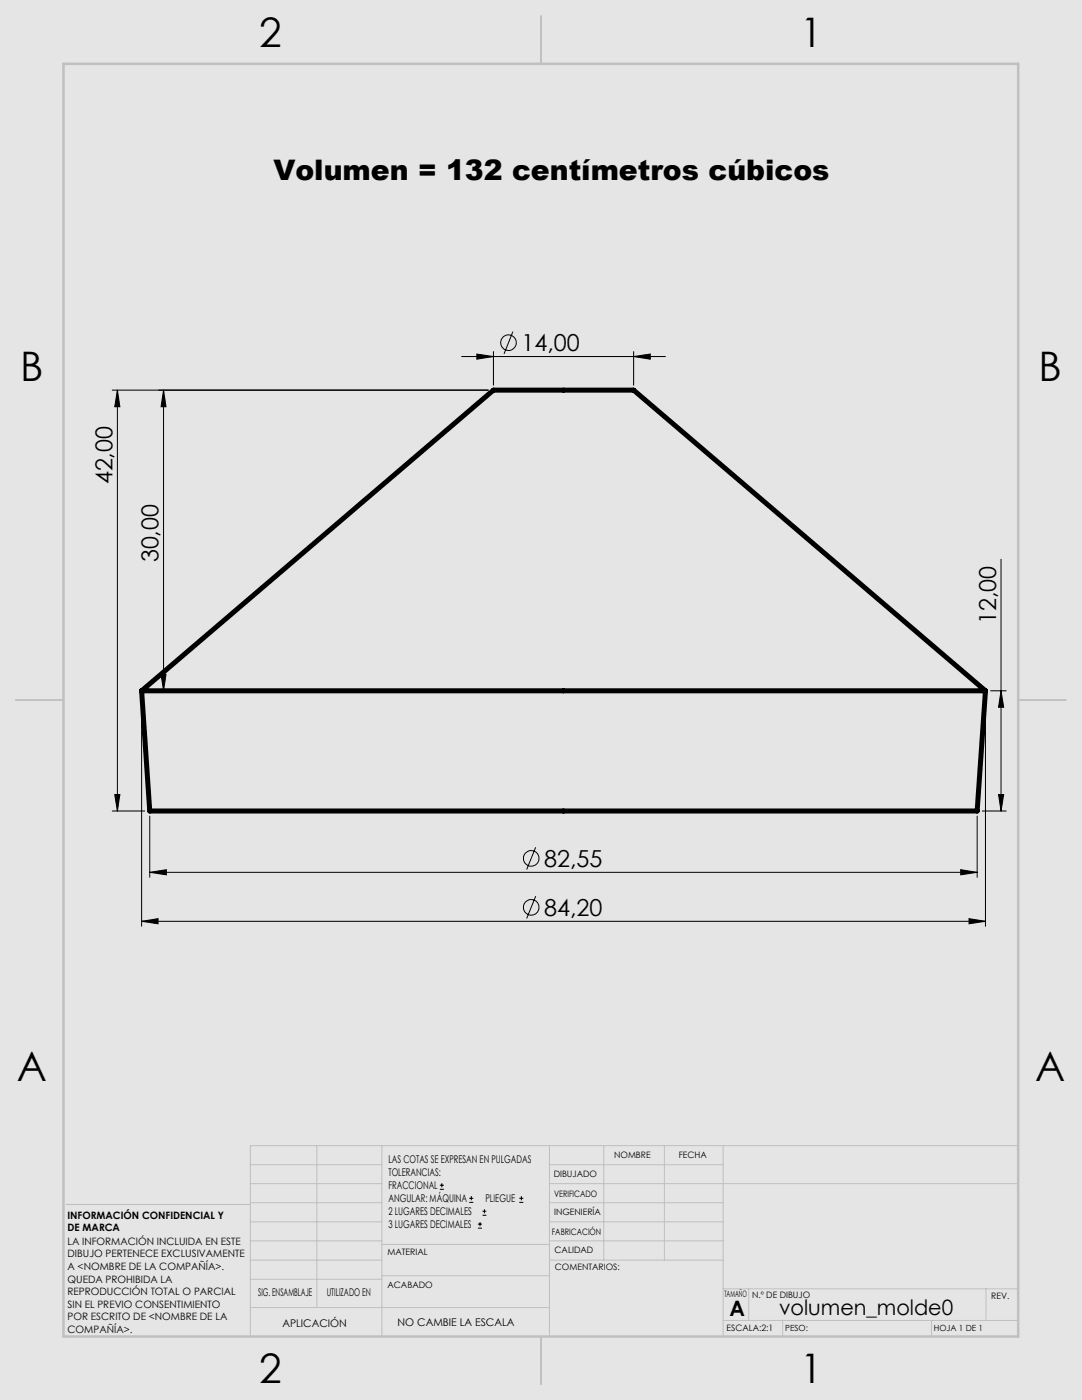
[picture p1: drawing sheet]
<svg xmlns="http://www.w3.org/2000/svg" width="216mm" height="279mm" viewBox="0 0 216 279" stroke-linecap="round" stroke-linejoin="round" font-family="sans-serif">
<path d="M0 0h215.9v279.4h-215.9z" fill="none" stroke="#e6e6db" stroke-width=".2"/>
<path d="M0 0h215.9v279.4h-215.9z" fill="#e6e6db"/>
<path d="M28.3 137.9l70.2-60h27.9l70.2 60M28.3 137.9h168.3M28.3 137.9l1.6 24h165.1l1.6-24" fill="none" stroke="#000" stroke-width="1"/>
<g fill="none" stroke="#000" stroke-width=".2">
<path d="M22.4 77.9h75M23.4 77.9l.5 3.3h-1zM23.4 77.9v84M32.6 77.9v60M32.6 77.9l.5 3.3h-1zM92.1 71.2h40.7M95.1 70.7l3.4 .5-3.4 .5zM98.5 70.2v6.7M102.3 66.2l-1.7 4.4M126.4 71.2l3.4-.5v1zM126.4 70.2v6.7M199.7 111.6v50.3"/>
<path d="M28.3 138.9v46M29.2 137.9h4.4M32.1 134.5h1l-.5 3.4zM196.6 138.9v46M197.7 137.9h3.1M199.7 137.9l.6 3.2h-1.1zM22.9 158.6h1l-.5 3.3zM199.2 158.6h1.1l-.6 3.3zM22.4 161.9h6.5M29.9 174.1l3.3-.5v1zM29.9 162.9v12.2M29.9 174.1h165.1"/>
<path d="M106.9 169.1l-1.8 4.4M106.9 178.9l-1.8 4.4M191.7 173.6l3.3 .5-3.3 .5zM195 162.9v12.2M196 161.9h4.8M28.3 183.9l3.2-.6v1.1zM28.3 183.9h168.3M193.4 183.3l3.2 .6-3.2 .5zM87.8 237.3h.8M87.8 236.5h.8M88.2 236.1v.9M93.6 240h.8"/>
<path d="M93.6 239.1h.8M94.1 238.7v.8M103.6 240h.8M103.6 239.1h.8M104 238.7v.8M95.4 245.1h.8M95.4 244.3h.8M95.8 243.9v.8M96.3 242.5h.7M96.3 241.7h.7M96.7 241.3v.8"/>
<circle cx="101.5" cy="68.4" r="1.55"/>
<circle cx="106" cy="171.3" r="1.55"/>
<circle cx="106" cy="181.1" r="1.55"/>
</g>
<g fill="none" stroke="#c0c0c0" stroke-width=".2">
<path d="M50 232.4h26.2M50 236.2h26.2M63.2 228.6v32.3M76.2 228.6v38.1M109.6 228.6v38.1M109.6 232.4h34.7M109.6 236.2h93.6M120.5 228.6v22.9M132.6 228.6v22.9M144.3 228.6v38.1M203.2 228.6h-153.2v38.1M13.2 240.4h36.8"/>
<path d="M50 243.8h26.2M50 251.5h26.2M50 240h26.2M50 247.7h26.2M50 255.3h26.2M76.2 254.6h33.4M76.2 248.4h33.4M109.6 243.8h34.7M109.6 251.5h34.7M109.6 240h34.7M109.6 247.7h34.7M144.3 257.2h58.9"/>
<path d="M149.4 257.2v6.3M196.7 257.2v6.3M50 260.9h59.6M144.3 263.5h58.9M156.2 263.5v3.2M185.9 263.5v3.2"/>
</g>
<path d="M108 3.2v9.5M3.1 139.7h9.6M203.2 139.7h9.5M108 266.7v9.6" fill="none" stroke="#c0c0c0" stroke-width=".25"/>
<path d="M12.7 12.7h190.5v254h-190.5z" fill="none" stroke="#c0c0c0" stroke-width=".5"/>
<g fill="#000">
<path d="M23.4 77.9l.5 3.3h-1zM22.9 158.6h1l-.5 3.3z"/>
<path d="M95.1 70.7l3.4 .5-3.4 .5zM126.4 71.2l3.4-.5v1z"/>
<path d="M29.9 174.1l3.3-.5v1zM191.7 173.6l3.3 .5-3.3 .5zM28.3 183.9l3.2-.6v1.1zM193.4 183.3l3.2 .6-3.2 .5z"/>
<path d="M199.2 158.6h1.1l-.6 3.3zM199.7 137.9l.6 3.2h-1.1zM32.6 77.9l.5 3.3h-1zM32.1 134.5h1l-.5 3.4z"/>
</g>
<g font-size="8.1">
<text x="51.7" y="9.3">2</text>
<text x="159.7" y="9.3">1</text>
<text x="4" y="76">B</text>
<text x="207.2" y="76">B</text>
<text x="3.3" y="215.7">A</text>
<text x="206.5" y="215.7">A</text>
<text x="51.7" y="276">2</text>
<text x="159.7" y="276">1</text>
</g>
<text font-size="5.6" x="54.6" y="36">Volumen = 132 centímetros cúbicos</text>
<g font-size="4.7">
<text x="104" y="70.1">14,00</text>
<text x="22.4" y="96.7" transform="rotate(-90 22.4 96.7)">42,00</text>
<text x="31.6" y="112.2" transform="rotate(-90 31.6 112.2)">30,00</text>
<text x="198.8" y="124.5" transform="rotate(-90 198.8 124.5)">12,00</text>
<text x="108.6" y="173">82,55</text>
<text x="108.6" y="182.8">84,20</text>
</g>
<g font-size="4.2">
<text x="145.6" y="262.7">A</text>
<text x="155.5" y="262.4">volumen_molde0</text>
</g>
<g font-size="2.1">
<text x="77.5" y="232.2">LAS COTAS SE EXPRESAN EN PULGADAS</text>
<text x="77.5" y="234.7">TOLERANCIAS:</text>
<text x="77.5" y="237.3">FRACCIONAL</text>
<text x="77.5" y="239.9">ANGULAR: MÁQUINA</text>
<text x="96.9" y="239.9">PLIEGUE</text>
<text x="77.5" y="242.5">2 LUGARES DECIMALES</text>
<text x="77.5" y="245.1">3 LUGARES DECIMALES</text>
<text x="51.5" y="258.7">SIG. ENSAMBLAJE</text>
<text x="65.2" y="258.6">UTILIZADO EN</text>
<text x="56.3" y="264.8">APLICACIÓN</text>
<text x="79.3" y="264.6">NO CAMBIE LA ESCALA</text>
</g>
<g font-size="2">
<text x="13.5" y="243.2">INFORMACIÓN CONFIDENCIAL Y</text>
<text x="13.5" y="245.8">DE MARCA</text>
<text x="13.5" y="248.4">LA INFORMACIÓN INCLUIDA EN ESTE</text>
<text x="13.5" y="250.9">DIBUJO PERTENECE EXCLUSIVAMENTE</text>
<text x="13.5" y="253.4">A &lt;NOMBRE DE LA COMPAÑÍA&gt;.</text>
<text x="13.5" y="256">QUEDA PROHIBIDA LA</text>
<text x="13.5" y="258.5">REPRODUCCIÓN TOTAL O PARCIAL</text>
<text x="13.5" y="261">SIN EL PREVIO CONSENTIMIENTO</text>
<text x="13.5" y="263.5">POR ESCRITO DE &lt;NOMBRE DE LA</text>
<text x="13.5" y="266">COMPAÑÍA&gt;.</text>
</g>
<g font-size="1.8">
<text x="122.5" y="231.1">NOMBRE</text>
<text x="135.4" y="231.1">FECHA</text>
<text x="110.5" y="234.8">DIBUJADO</text>
<text x="110.5" y="238.9">VERIFICADO</text>
<text x="110.6" y="242.5">INGENIERÍA</text>
<text x="77.3" y="250.5">MATERIAL</text>
<text x="110.1" y="246.4">FABRICACIÓN</text>
<text x="110.7" y="250">CALIDAD</text>
<text x="77.3" y="257">ACABADO</text>
<text x="110.7" y="253.5">COMENTARIOS:</text>
<text x="144.5" y="258.9">TAMAÑO</text>
<text x="150.1" y="259.1">N.º DE DIBUJO</text>
<text x="197.8" y="259.2">REV.</text>
<text x="145" y="265.7">ESCALA:2:1</text>
</g>
<g font-size="1.7">
<text x="156.7" y="265.7">PESO:</text>
<text x="186.3" y="265.7">HOJA 1 DE 1</text>
</g>
</svg>
